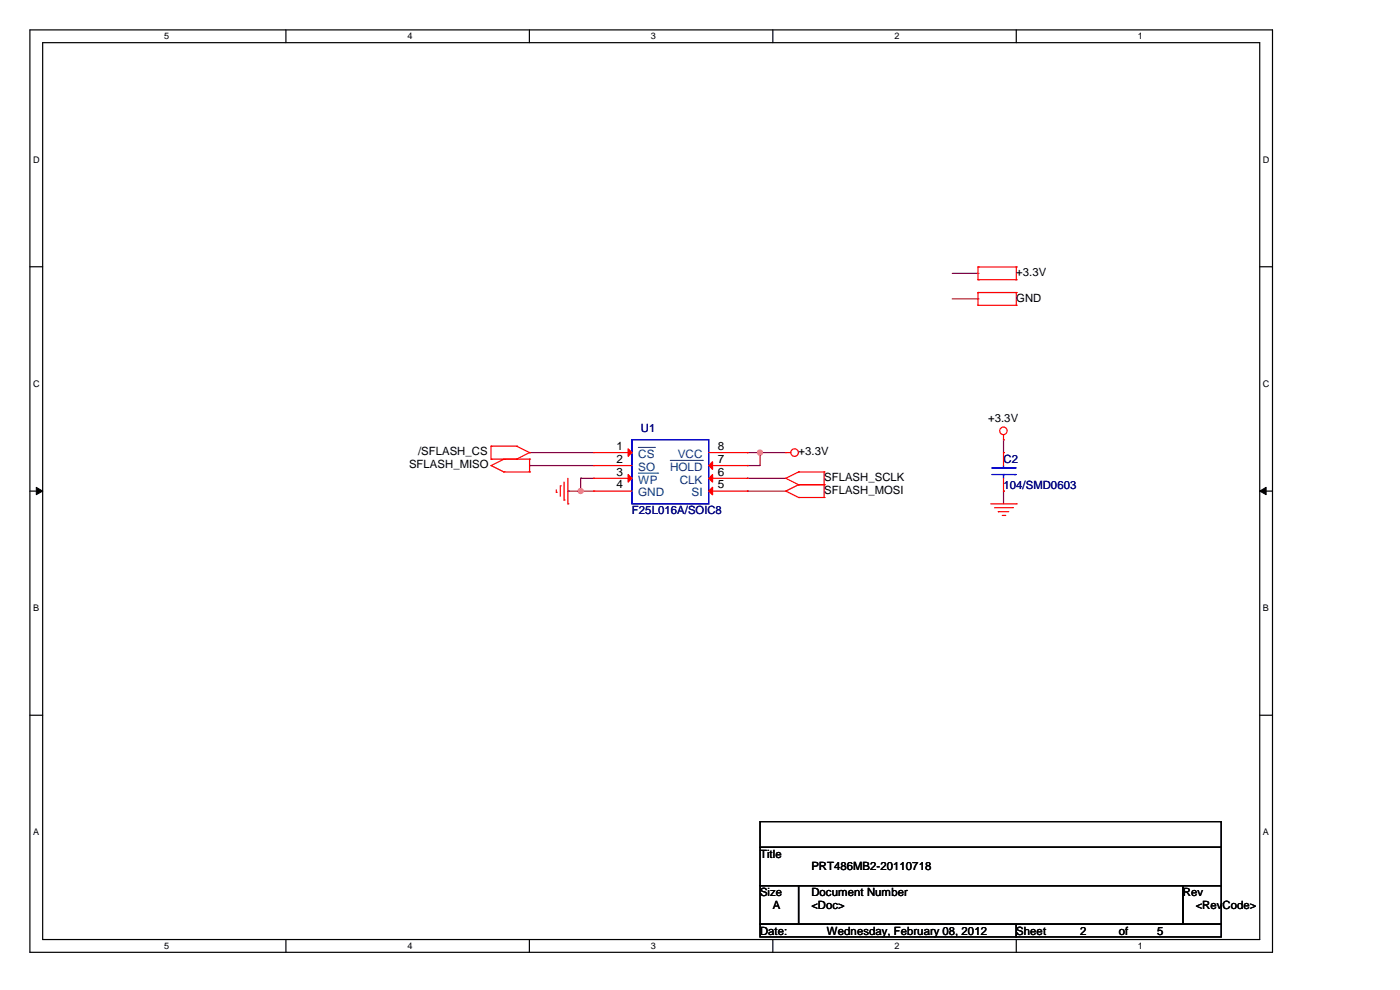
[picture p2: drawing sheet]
<svg xmlns="http://www.w3.org/2000/svg" width="297mm" height="210mm" viewBox="0 0 297 210" stroke-linecap="round" stroke-linejoin="round" font-family="sans-serif">
<path d="M6.3 6.3h263.7v195.7h-263.7zM9.1 9.1h258.1v190.2h-258.1z" fill="none" stroke="#000" stroke-width=".25"/>
<g fill="#fff">
<path d="M34.8 6.6h1.1v2.2h-1.1z"/>
<path d="M34.8 199.6h1.1v2.1h-1.1z"/>
</g>
<path d="M60.7 6.3v2.8M60.7 199.3v2.7" fill="none" stroke="#000" stroke-width=".25"/>
<g fill="#fff">
<path d="M86.4 6.6h1.1v2.2h-1.1z"/>
<path d="M86.4 199.6h1.1v2.1h-1.1z"/>
</g>
<path d="M112.3 6.3v2.8M112.3 199.3v2.7" fill="none" stroke="#000" stroke-width=".25"/>
<g fill="#fff">
<path d="M138.1 6.6h1v2.2h-1z"/>
<path d="M138.1 199.6h1v2.1h-1z"/>
</g>
<path d="M163.9 6.3v2.8M163.9 199.3v2.7" fill="none" stroke="#000" stroke-width=".25"/>
<g fill="#fff">
<path d="M189.7 6.6h1.1v2.2h-1.1z"/>
<path d="M189.7 199.6h1.1v2.1h-1.1z"/>
</g>
<path d="M215.6 6.3v2.8M215.6 199.3v2.7" fill="none" stroke="#000" stroke-width=".25"/>
<g fill="#fff">
<path d="M241.4 6.6h1v2.2h-1z"/>
<path d="M241.4 199.6h1v2.1h-1z"/>
<path d="M7 32.8h1.4v2.1h-1.4z"/>
<path d="M267.9 32.8h1.4v2.1h-1.4z"/>
<path d="M7 80.3h1.4v2.2h-1.4z"/>
<path d="M267.9 80.3h1.4v2.2h-1.4z"/>
</g>
<path d="M6.3 56.6h2.8M267.2 56.6h2.8" fill="none" stroke="#000" stroke-width=".25"/>
<g fill="#fff">
<path d="M7 127.9h1.3v2.1h-1.3z"/>
<path d="M267.9 127.9h1.3v2.1h-1.3z"/>
</g>
<path d="M6.3 104.2h2.8M267.2 104.2h2.8" fill="none" stroke="#000" stroke-width=".25"/>
<path d="M7.7 103.4l1.4 .8-1.4 .7zM267.2 104.2l1.4-.8v1.5z" fill="#000" stroke="#000" stroke-width=".21"/>
<g fill="#fff">
<path d="M7 175.5h1.3v2.1h-1.3z"/>
<path d="M267.9 175.5h1.3v2.1h-1.3z"/>
</g>
<path d="M6.3 151.7h2.8M267.2 151.7h2.8M161.2 174.3h97.9v5.4h-97.9zM161.2 179.7h97.9v8.2h-97.9zM161.2 196h54.4v2.7h-54.4zM161.2 187.9h8.2v8.1h-8.2zM169.4 187.9h81.5v8.1h-81.5zM215.6 196h43.5v2.7h-43.5zM250.9 187.9h8.2v8.1h-8.2z" fill="none" stroke="#000" stroke-width=".25"/>
<g fill="none" stroke="#800040" stroke-width=".25">
<path d="M202 58h5.5M207.5 58h.1M202 63.4h5.5M207.5 63.4h.1M112.3 96h.1M112.3 98.8h.1M112.3 96h13.6M112.3 98.8h13.6M158.5 98.8h.1M158.5 96h.1M158.5 96h8.2M161.2 96h.1"/>
<path d="M161.2 96v2.8h-2.7M212.9 96h.1M212.9 93.3v2.7M120.5 104.2h.1M120.5 104.2h5.4M123.2 101.5h.1M123.2 104.2h.1M123.2 101.5h2.7M123.2 101.5v2.7M158.5 104.2h.1M158.5 101.5h.1M158.5 104.2h8.2"/>
<path d="M158.5 101.5h8.2M212.9 104.2h.1M212.9 104.2v2.7"/>
</g>
<g fill="#f0f" stroke="#f0f" stroke-width=".25">
<circle cx="123.2" cy="104.2" r=".52"/>
<circle cx="161.2" cy="96" r=".52"/>
</g>
<g fill="none" stroke="#f00" stroke-width=".25">
<path d="M207.5 59.3h.1M207.5 56.6h.1M207.5 59.3h8.1M207.5 56.6v2.7M207.5 56.6h8.1M215.6 56.6h.1M215.6 59.3h.1M215.6 56.6v2.7M207.5 64.8h.1M207.5 62.1h.1M207.5 62.1v2.7M207.5 64.8h8.1"/>
<path d="M207.5 62.1h8.1M215.6 62.1h.1M215.6 64.8h.1M215.6 62.1v2.7M104.2 94.6h.1M104.2 97.4h.1M104.2 98.8h.1M104.2 94.6h5.4M104.2 94.6v2.8M104.2 97.4h8.1M104.2 98.8l2.7 1.3M106.9 97.4h.1"/>
<path d="M106.9 97.4l-2.7 1.4M109.6 94.6h.1M109.6 97.4h.1M109.6 94.6l2.7 1.4M112.3 96h.1M112.3 97.4h.1M112.3 96l-2.7 1.4M112.3 97.4v2.7M125.9 96h.1M125.9 98.8h.1M125.9 96h8.2M125.9 98.8h8.2"/>
<path d="M150.4 96h8.1M150.4 98.8h8.1M158.5 96h.1M158.5 98.8h.1M166.7 96h.1M166.7 96h1.1M212.9 93.3h.1M212.9 96h.1M212.9 92.2v1.1M212.9 96v2.8M106.9 100.1h.1M106.9 100.1h5.4"/>
<path d="M112.3 100.1h.1M118 104.4h.1M118 103.9v.5M118.9 103.1h.1M118.9 103.1v2.2M119.7 106.1h.1M119.7 102.3v3.8M120.5 106.9h.1M120.5 101.5v5.4M125.9 101.5h.1M125.9 104.2h.1M125.9 101.5h8.2"/>
<path d="M125.9 104.2h8.2M150.4 101.5h8.1M150.4 104.2h8.1M158.5 101.5h.1M158.5 104.2h.1M166.7 104.2h.1M166.7 101.5h.1M166.7 104.2l2.7 1.3M166.7 101.5l2.7 1.3M169.4 105.5h.1M169.4 102.8h.1M169.4 100.1h.1"/>
<path d="M169.4 105.5h5.4M169.4 102.8h5.4M169.4 102.8l-2.7 1.4M169.4 100.1h5.4M169.4 100.1l-2.7 1.4M174.8 105.5h.1M174.8 102.8h.1M174.8 100.1h.1M174.8 100.1v5.4M210.2 106.9h5.4M211 107.7h3.8M211.8 108.5h.1"/>
<path d="M211.8 108.5h2.2M212.6 109.3h.5M212.9 104.2h.1M212.9 101.5v2.7M213.1 109.3h.1M214.8 107.7h.1M215.6 106.9h.1"/>
<circle cx="168.6" cy="96" r=".8"/>
<circle cx="212.9" cy="91.4" r=".79"/>
</g>
<path d="M134.1 93.3h16.3v13.6h-16.3zM210.4 99.3h4.9M212.9 99.3h.1M212.9 98.8v.5M215.3 99.3h.1M210.4 100.7h4.9M212.9 100.7h.1M212.9 100.7v.8M215.3 100.7h.1" fill="none" stroke="#00f" stroke-width=".25"/>
<g fill="#f00" stroke="#f00" stroke-width=".25">
<path d="M133.3 95.2l.8 .8-.8 .8z"/>
<path d="M133.3 100.7l.8 .8-.8 .8z"/>
<path d="M150.4 98.8l.8-.8v1.6z"/>
<path d="M150.4 101.5l.8-.8v1.6z"/>
<path d="M151.2 103.4v1.6l-.8-.8z"/>
</g>
<path d="M135.4 94.9h3.4M138.8 94.9h.1M142.2 97.7h6.8M149 97.7h.1M135.4 100.4h4.1M139.5 100.4h.1" fill="none" stroke="#004080" stroke-width=".21"/>
<g font-size="2.5">
<text x="130.8" y="95.4">1</text>
<text x="152.3" y="95.4">8</text>
<text x="130.8" y="98.2">2</text>
<text x="130.8" y="100.9">3</text>
<text x="152.3" y="98.2">7</text>
<text x="152.3" y="100.9">6</text>
<text x="130.8" y="103.6">4</text>
<text x="152.3" y="103.6">5</text>
</g>
<g font-size="2.5" fill="#004080">
<text x="135.4" y="97.1">CS</text>
<text x="135.4" y="99.9">SO</text>
<text x="142.2" y="99.9">HOLD</text>
<text x="143.8" y="97.1">VCC</text>
<text x="135.4" y="102.6">WP</text>
<text x="135.4" y="105.3">GND</text>
<text x="144.2" y="102.6">CLK</text>
<text x="146.7" y="105.3">SI</text>
</g>
<g font-size="2.4">
<text x="215.6" y="58.5">+3.3V</text>
<text x="215.6" y="64">GND</text>
<text x="209.6" y="89.5">+3.3V</text>
<text x="86.8" y="99.3">SFLASH_MISO</text>
<text x="88.7" y="96.6">/SFLASH_CS</text>
<text x="169.4" y="96.6">+3.3V</text>
<text x="174.8" y="104.7">SFLASH_MOSI</text>
<text x="174.8" y="102">SFLASH_SCLK</text>
<text x="161.2" y="181.9">Title</text>
<text x="172.1" y="184.7">PRT486MB2-20110718</text>
<text x="161.2" y="190.1">Size</text>
<text x="172.1" y="190.1">Document Number</text>
<text x="250.9" y="190.1">Rev</text>
<text x="163.9" y="192.8">A</text>
<text x="172.1" y="192.8">&lt;Doc&gt;</text>
<text x="253.7" y="192.8">&lt;RevCode&gt;</text>
<text x="161.2" y="198.2">Date:</text>
<text x="175.4" y="198.2">Wednesday, February 08, 2012</text>
<text x="215.6" y="198.2">Sheet</text>
<text x="229.2" y="198.2">2</text>
<text x="237.4" y="198.2">of</text>
<text x="245.5" y="198.2">5</text>
</g>
<g font-size="2.4" fill="#000080">
<text x="136" y="91.7">U1</text>
<text x="212.9" y="98.2">C2</text>
<text x="212.9" y="103.7">104/SMD0603</text>
<text x="134.1" y="109.1">F25L016A/SOIC8</text>
</g>
<g font-size="1.9">
<text x="34.8" y="8.3">5</text>
<text x="86.4" y="8.3">4</text>
<text x="138.1" y="8.3">3</text>
<text x="189.7" y="8.3">2</text>
<text x="241.4" y="8.3">1</text>
<text x="7" y="34.5">D</text>
<text x="267.9" y="34.5">D</text>
<text x="7" y="82">C</text>
<text x="267.9" y="82">C</text>
<text x="7" y="129.6">B</text>
<text x="267.9" y="129.6">B</text>
<text x="7" y="177.2">A</text>
<text x="267.9" y="177.2">A</text>
<text x="34.8" y="201.3">5</text>
<text x="86.4" y="201.3">4</text>
<text x="138.1" y="201.3">3</text>
<text x="189.7" y="201.3">2</text>
<text x="241.4" y="201.3">1</text>
</g>
</svg>
